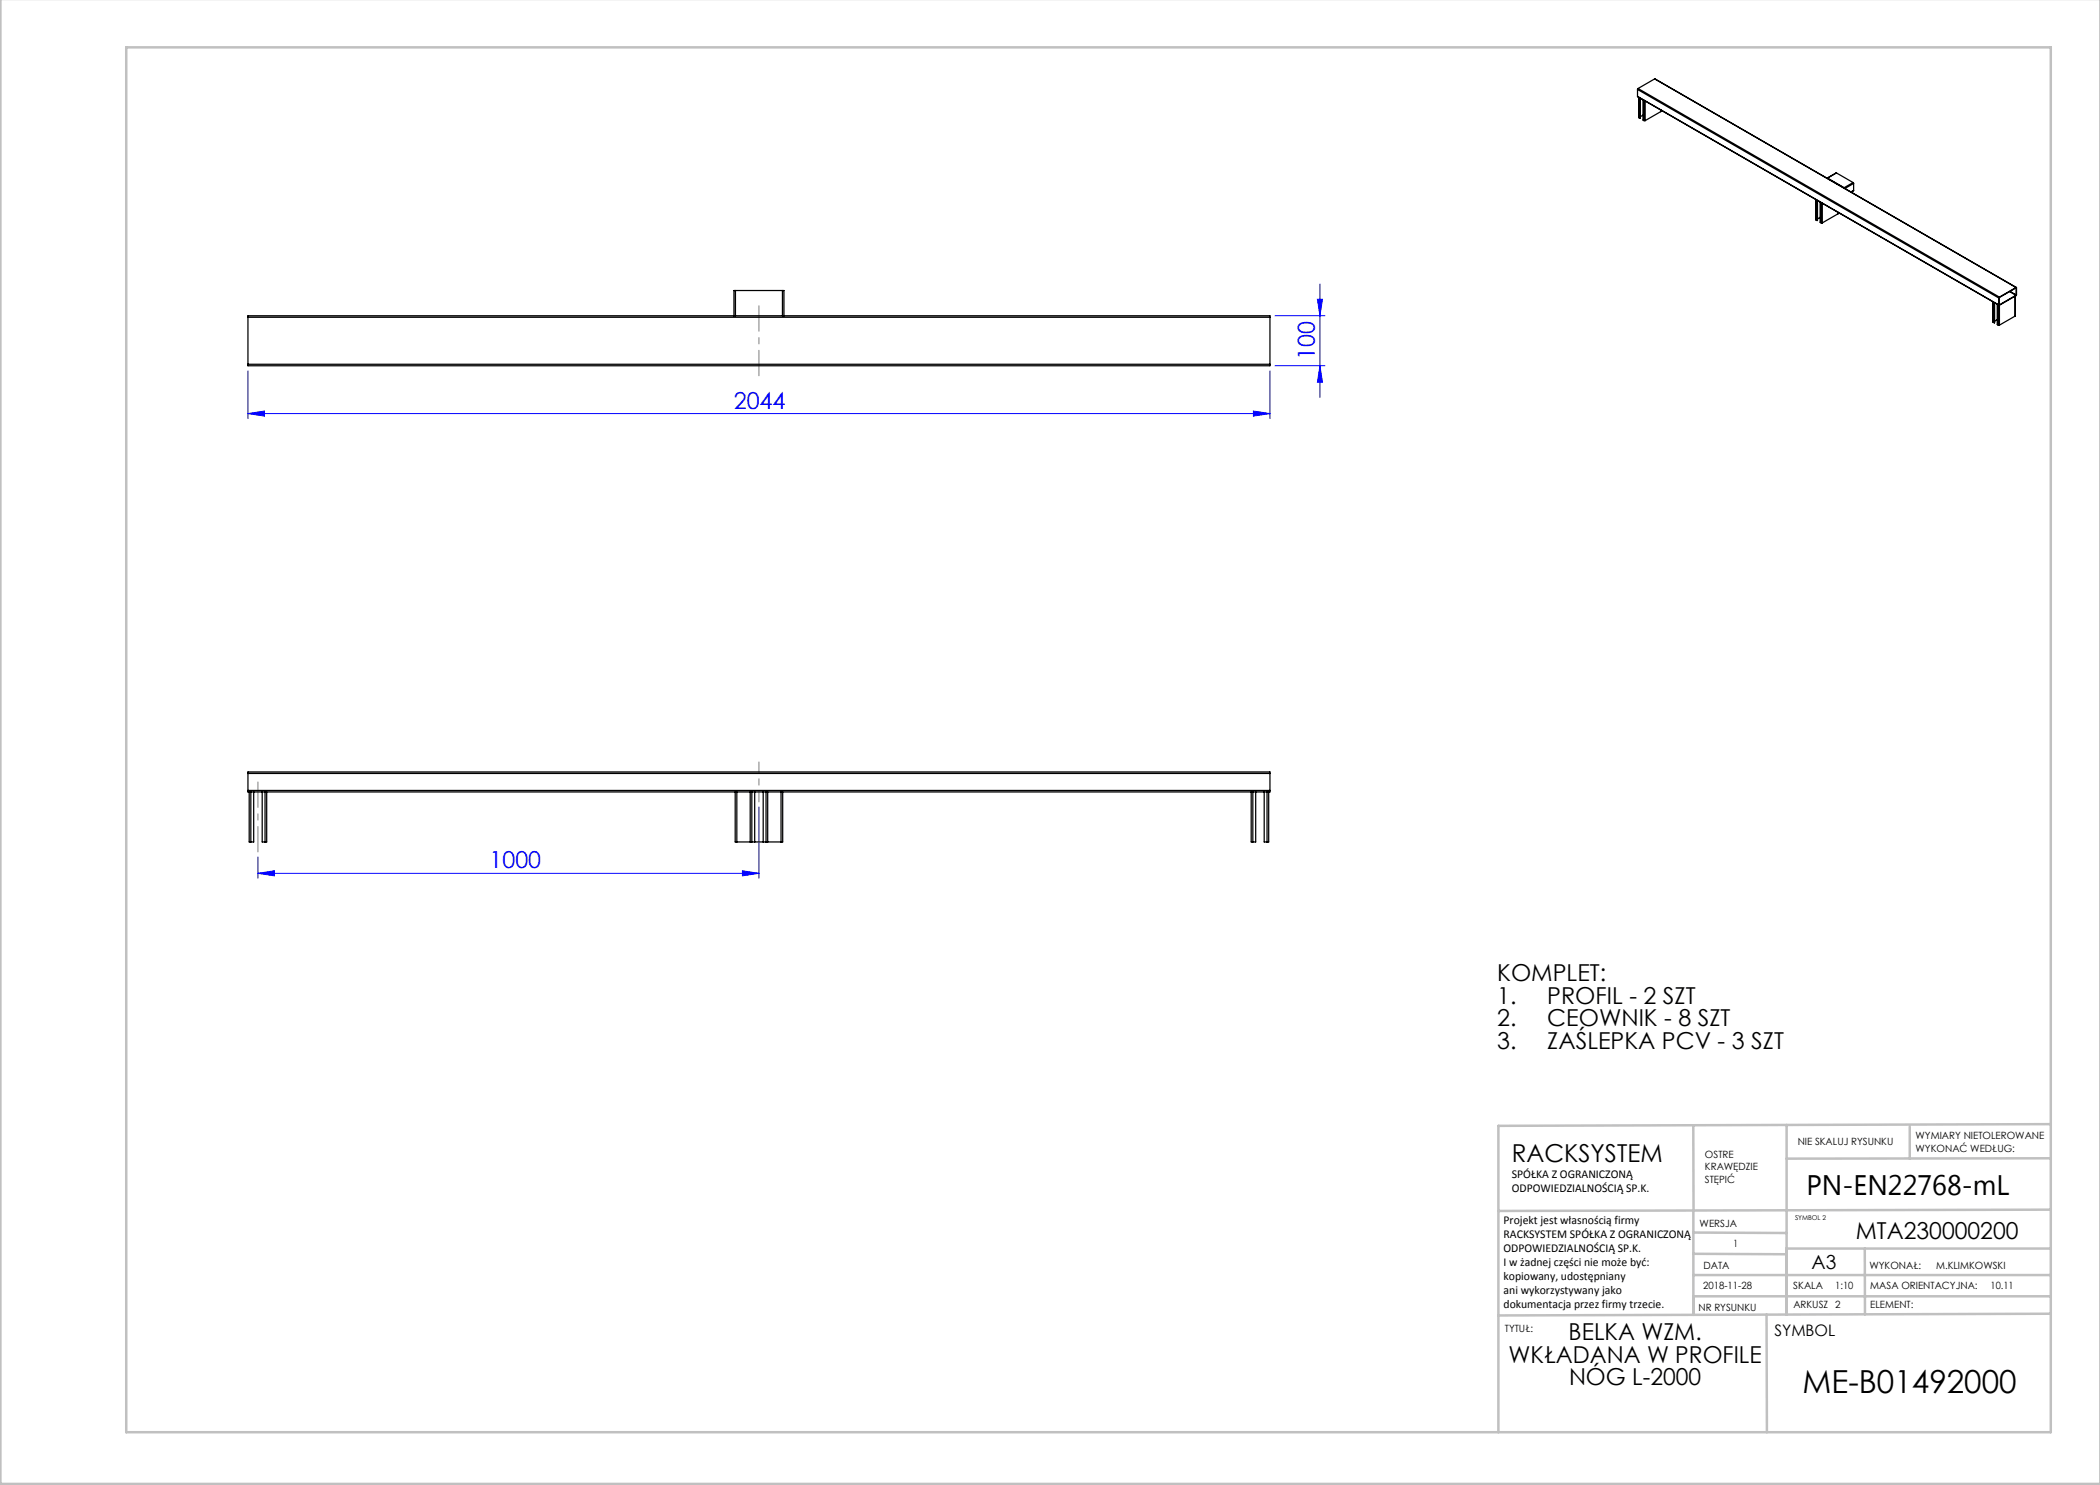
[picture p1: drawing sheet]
<svg xmlns="http://www.w3.org/2000/svg" width="420mm" height="297mm" viewBox="0 0 420 297" stroke-linecap="round" stroke-linejoin="round" font-family="sans-serif">
<g fill="none" stroke="#00f" stroke-width=".2">
<path d="M263.5 59.9h1l-.5 3.3zM264 56.8v22.7M49.6 74.2v9.5M254 74.2v9.5M255 73.2h10M255 63.2h10M264 73.2l.5 3.3h-1zM49.6 82.7l3.3-.5v1zM49.6 82.7h204.4M250.7 82.2l3.3 .5-3.3 .5zM51.6 174.7l3.3-.5v1zM51.6 171.4v4.3"/>
<path d="M51.6 174.7h100.2M148.5 174.2l3.3 .5-3.3 .5zM151.8 161.4v14.3"/>
</g>
<path d="M151.8 160.4v-8" fill="none" stroke="#808080" stroke-width=".2" stroke-dasharray="15.2 1.3 1.3 1.3" stroke-dashoffset="13.1"/>
<path d="M151.8 75.2v-14M51.6 156.4v14" fill="none" stroke="#808080" stroke-width=".2" stroke-dasharray="15.2 1.3 1.3 1.3" stroke-dashoffset="10.1"/>
<g fill="none" stroke="#c0c0c0" stroke-width=".5">
<path d="M.1 -.1v296.9h419.9M25.2 9.5h385v276.9h-385zM338.7 225.2v16.9M357.3 225v37.9M382 225.4v6.3M410.1 224.8l-110.4 .4v61.2M410.1 231.7h-52.8M338.7 259.3h71.5M338.7 255h71.5M338.7 250.8l18.6 .1M338.7 246.5l18.6 .1M338.7 242.1v20.9"/>
<path d="M373 249.7v13.2M410.1 241.9l-110.4 .3M410.2 249.7h-52.9v13.2M353.3 262.9l.1 23.5M410.2 262.7l-110.5 .4"/>
</g>
<g fill="#00f">
<path d="M51.6 174.7l3.3-.5v1zM148.5 174.2l3.3 .5-3.3 .5z"/>
<path d="M264 73.2l.5 3.3h-1zM263.5 59.9h1l-.5 3.3z"/>
<path d="M49.6 82.7l3.3-.5v1zM250.7 82.2l3.3 .5-3.3 .5z"/>
</g>
<g fill="none" stroke="#000" stroke-width=".25">
<path d="M327.5 19.3l72.3 41.8M327.5 17.9l72.3 41.7M327.5 19.3l72.3 41.7M327.5 17.9v1.4M327.6 17.7l-.1 .2M327.6 17.7l72.3 41.7M327.7 19.5l.1 4M327.8 19.5v4M328 19.6v4.1M328.1 19.7l-.1 4M328.6 20v4l.2 .1M330.9 15.8l72.4 41.7"/>
<path d="M330.9 15.8l-3.3 1.9M330.9 15.8l72.3 41.7M327.8 23.5l.2 .2M328.6 23l-.5 .3M328.8 24.1h.2M328.8 20.1v4M329 20.2v3.9M332.2 22.3l-3.2 1.8M332.2 22v.3M363.2 39.9v4.1M365.5 35.6h-.1M365.5 35.6l3.3 1.9"/>
<path d="M367.3 34.6l-1.9 1M367.3 34.6l-1.8 1M367.3 34.6l3.3 1.9M368.8 37.5l.1 .2M370.2 38.4h.1M370.4 38.3v.2M370.5 38.3v.3M370.6 36.5l.1 .2M370.6 36.5l-1.8 1M370.7 38.1l-.5 .3M370.7 36.7v1.4M370.7 36.7l-1.7 1"/>
<path d="M147.1 58.1h-.3v5.1M147.1 58.1v5.1M147.1 58.1h9.4M156.5 58.1h.3v5.1M156.5 58.1v5.1M363.2 44l.2 .1M363.4 40.1v4M363.5 40.1l-.1 4M364 40.4v4.1l.2 .1M364 43.5l-.5 .3M364.2 44.6h.3M364.2 40.5v4.1"/>
<path d="M364.5 40.7v3.9M367.6 42.8l-3.1 1.8M367.6 42.5v.3M399.8 59.6v1.4M399.9 59.4l-.1 .2M401.9 58.3l1.3 .8M402 58.3l1.2 .7M403 59.2v4M403.1 59.2l-.1 4M403.2 57.5l.1 .1-.1 1.5-3.3 2-.1-.1M403.2 57.6h.1M403.2 57.6l-3.3 1.9-.1 1.5"/>
<path d="M403.2 57.5l-3.3 1.9M403.2 59.1l-3.3 1.9M403.2 59v.1M403.2 57.6v1.4M49.6 72.9v.3h204.4v-.3M49.6 63.5v9.4M49.6 72.9h204.4M49.6 63.5h204.4M146.8 63.2h-97.2v.3M146.8 63.2h.3M147.1 63.2h9.4M156.5 63.2h.3"/>
<path d="M156.8 63.2h97.2v.3M254 63.5v9.4M398.6 60.4v4M398.6 64.4l.2 .2M398.8 60.5v4.1M398.9 60.6l-.1 4M399.4 60.9v4l.3 .1M399.4 63.9l-.5 .3M399.7 65h.2M399.7 61v4M399.8 61h.1M399.9 61h.1"/>
<path d="M399.9 61v4M403 63.2l-3.1 1.8M49.6 158.1v.3h.6M49.6 154.7v-.3h204.4v.3M49.6 158.1h204.4M49.6 154.7h204.4M49.6 154.7v3.4M49.8 158.4v10h.4M50.2 158.4h2.8M50.2 158.4v10M50.7 158.4v10h-.5M52.4 158.4v10h.6"/>
<path d="M53 158.4h97.4M53 158.4v10M53.3 158.4v10h-.3M147 158.4v10h.4M147.4 158.4v10M150 158.4v10M150.4 158.4h2.8M150.4 158.4v10M150.9 158.4v10M152.6 158.4v10M153.2 158.4h97.4M153.2 158.4v10"/>
<path d="M153.5 158.4v10M156.2 158.4v10M156.5 158.4v10h-.3M250.2 158.4v10h.4M250.6 158.4v10M250.6 158.4h2.8M251.1 158.4v10h-.5M252.8 158.4v10h.6M253.4 158.4v10M253.7 158.4v10h-.3M254 158.1v.3h-.6M254 154.7v3.4"/>
<path d="M147.4 168.4h2.6M150 168.4h.4M150.4 168.4h2.8M153.2 168.4h.3M153.5 168.4h2.7"/>
</g>
<text font-size="6.3" x="360.5" y="278.5">ME-B01492000</text>
<text font-size="5.6" x="361.3" y="239.1">PN-EN22768-mL</text>
<text font-size="4.9" x="302.4" y="232.4">RACKSYSTEM</text>
<g font-size="4.7" fill="#00f">
<text x="263" y="72" transform="rotate(-90 263 72)">100</text>
<text x="146.8" y="81.7">2044</text>
<text x="97.9" y="173.7">1000</text>
</g>
<g font-size="4.7">
<text x="299.5" y="196.2">KOMPLET:</text>
<text x="299.5" y="200.7">1.</text>
<text x="309.5" y="200.7">PROFIL - 2 SZT</text>
<text x="299.5" y="205.3">2.</text>
<text x="299.5" y="209.8">3.</text>
<text x="309.5" y="205.3">CEOWNIK - 8 SZT</text>
<text x="309.5" y="209.8">ZAŚLEPKA PCV - 3 SZT</text>
<text x="371.2" y="247.8">MTA230000200</text>
<text x="313.7" y="268.1">BELKA WZM.</text>
<text x="301.7" y="272.6">WKŁADANA W PROFILE</text>
<text x="313.8" y="277.1">NÓG L-2000</text>
</g>
<text font-size="3.9" x="362.3" y="253.8">A3</text>
<text font-size="3.2" x="354.9" y="267.2">SYMBOL</text>
<g font-size="2.4">
<text x="302.4" y="235.6">SPÓŁKA Z OGRANICZONĄ</text>
<text x="302.4" y="238.4">ODPOWIEDZIALNOŚCIĄ SP.K.</text>
<text x="300.7" y="244.7">Projekt jest własnością firmy</text>
<text x="300.7" y="247.5">RACKSYSTEM SPÓŁKA Z OGRANICZONĄ</text>
<text x="300.7" y="250.3">ODPOWIEDZIALNOŚCIĄ SP.K.</text>
<text x="300.7" y="253.1">I w żadnej części nie może być:</text>
<text x="300.7" y="256">kopiowany, udostępniany</text>
<text x="300.7" y="258.8">ani wykorzystywany jako</text>
<text x="300.7" y="261.6">dokumentacja przez firmy trzecie.</text>
</g>
<g font-size="2">
<text x="383.1" y="227.9">WYMIARY NIETOLEROWANE</text>
<text x="341" y="231.6">OSTRE</text>
<text x="359.5" y="228.9">NIE SKALUJ RYSUNKU</text>
<text x="383.1" y="230.4">WYKONAĆ WEDŁUG:</text>
<text x="341" y="234.1">KRAWĘDZIE</text>
<text x="341" y="236.6">STĘPIĆ</text>
<text x="339.9" y="245.4">WERSJA</text>
<text x="346.6" y="249.5">1</text>
<text x="340.6" y="257.7">2018-11-28</text>
<text x="340.7" y="253.8">DATA</text>
<text x="358.7" y="257.7">SKALA</text>
<text x="367" y="257.7">1:10</text>
<text x="373.9" y="253.8">WYKONAŁ:</text>
<text x="374.1" y="257.7">MASA ORIENTACYJNA:</text>
<text x="387.2" y="253.8">M.KLIMKOWSKI</text>
<text x="398.1" y="257.7">10.11</text>
<text x="339.7" y="262.3">NR RYSUNKU</text>
<text x="358.7" y="261.7">ARKUSZ 2</text>
<text x="374.1" y="261.7">ELEMENT:</text>
<text x="301" y="266.4">TYTUŁ:</text>
</g>
<text font-size="1.3" x="359" y="244">SYMBOL 2</text>
</svg>
